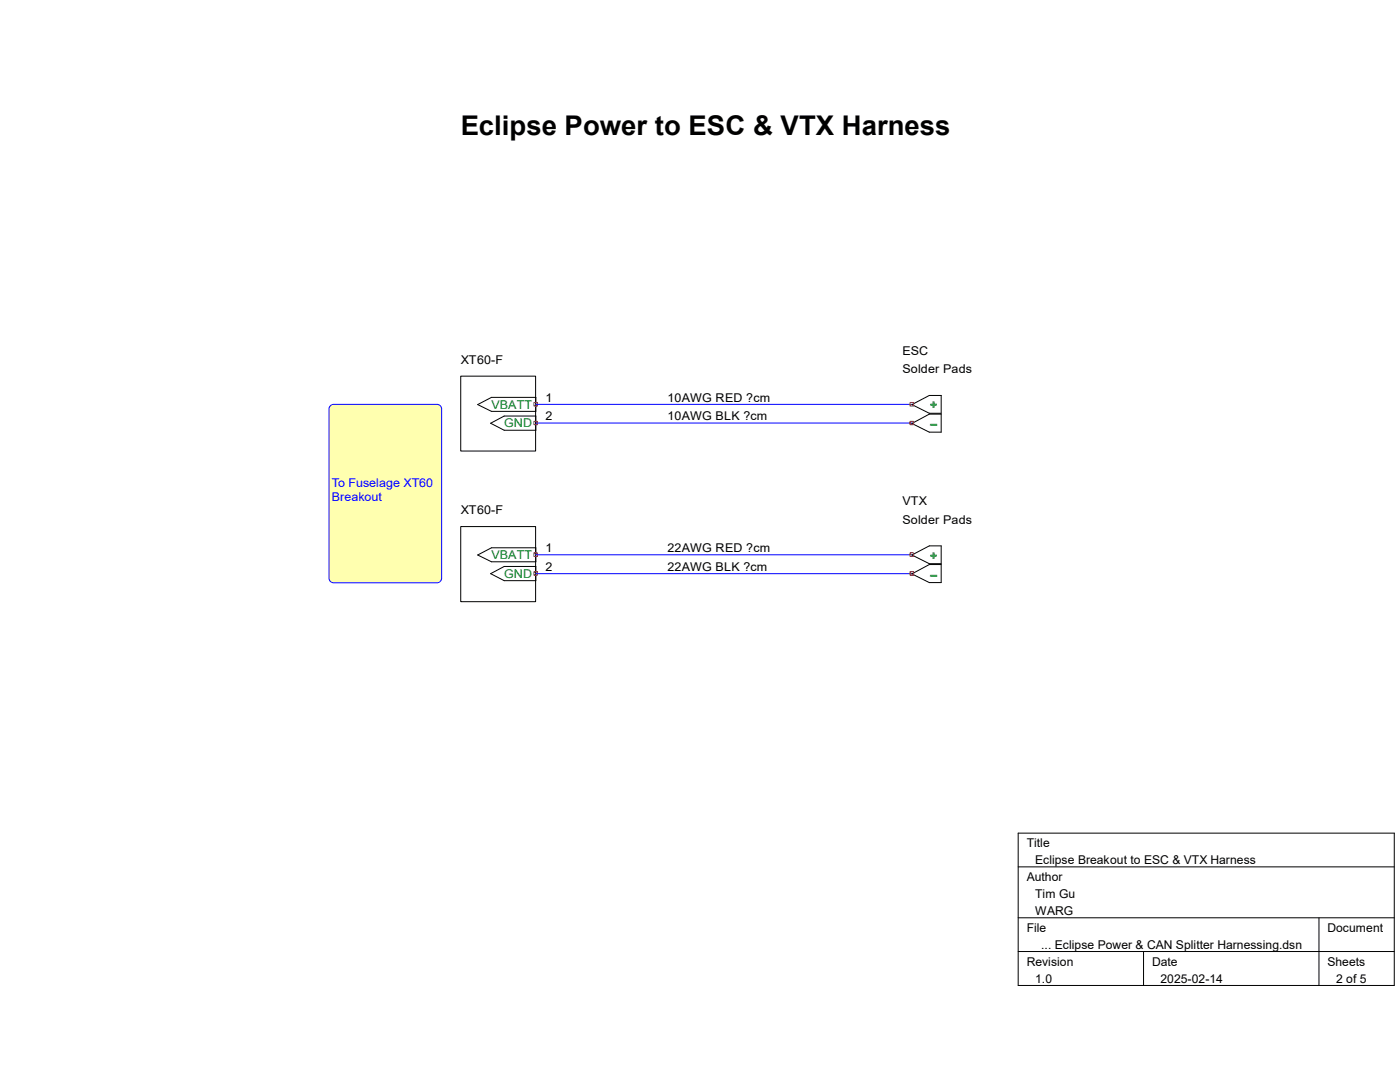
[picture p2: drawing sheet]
<svg xmlns="http://www.w3.org/2000/svg" width="279mm" height="216mm" viewBox="0 0 279 216" stroke-linecap="round" stroke-linejoin="round" font-family="sans-serif">
<path d="M91.9 75.1h15v14.9h-15zM95.3 80.7l2.8-1.4h8.8v2.8h-8.8zM97.9 84.5l2.7-1.5h6.3v2.9h-6.3zM182 80.7l3.5-1.8h2.3v3.6h-2.3zM182 84.5l3.5-1.9h2.3v3.6h-2.3z" fill="none" stroke="#000" stroke-width=".2"/>
<path d="M106.6 80.3h.7v.7h-.7zM106.6 84.1h.7v.7h-.7zM181.6 80.3h.7v.7h-.7zM181.6 84.1h.7v.7h-.7z" fill="none" stroke="#f00" stroke-width=".2"/>
<path d="M106.9 80.7h75.1M106.9 84.4h75.1" fill="none" stroke="#00f" stroke-width=".2"/>
<path d="M65.9 81l.7-.3h20.6a.93 .93 0 0 1 .9 .9v33.8a.93 .93 0 0 1-.9 .9h-20.6a.93 .93 0 0 1-.9-.9v-33.8z" fill-rule="evenodd" fill="#ffffaf" stroke="#00f" stroke-width=".2"/>
<path d="M91.9 105.1h15v15h-15zM95.3 110.7l2.8-1.4h8.8v2.8h-8.8zM97.9 114.5l2.7-1.5h6.3v2.9h-6.3zM182 110.7l3.5-1.8h2.3v3.6h-2.3zM182 114.5l3.5-1.9h2.3v3.6h-2.3zM203.2 166.2h75.1v30.4h-75.1zM203.2 173h75.1M203.2 183.1h75.1M203.2 189.9h75.1M228.2 189.9v6.7M263.2 183.1v13.5" fill="none" stroke="#000" stroke-width=".2"/>
<path d="M106.6 110.3h.7v.7h-.7zM106.6 114.1h.7v.7h-.7zM181.6 110.3h.7v.7h-.7zM181.6 114.1h.7v.7h-.7z" fill="none" stroke="#f00" stroke-width=".2"/>
<path d="M106.9 110.7h75.1M106.9 114.5h75.1" fill="none" stroke="#00f" stroke-width=".2"/>
<text font-size="5.4" x="91.9" y="26.9">Eclipse Power to ESC &amp; VTX Harness</text>
<g font-size="2.4">
<text x="180.1" y="70.7">ESC</text>
<text x="91.9" y="72.6">XT60-F</text>
<text x="180.1" y="74.5">Solder Pads</text>
<text x="108.8" y="80.1">1</text>
<text x="108.8" y="83.9">2</text>
<text x="133.2" y="80.1">10AWG RED ?cm</text>
<text x="133.2" y="83.9">10AWG BLK ?cm</text>
<text x="180.1" y="100.8">VTX</text>
<text x="91.9" y="102.7">XT60-F</text>
<text x="180.1" y="104.5">Solder Pads</text>
<text x="108.8" y="110.2">1</text>
<text x="108.8" y="113.9">2</text>
<text x="133.2" y="110.2">22AWG RED ?cm</text>
<text x="133.2" y="113.9">22AWG BLK ?cm</text>
<text x="204.9" y="169.1">Title</text>
<text x="206.6" y="172.4">Eclipse Breakout to ESC &amp; VTX Harness</text>
<text x="204.9" y="175.8">Author</text>
<text x="206.6" y="179.2">Tim Gu</text>
<text x="204.9" y="185.9">File</text>
<text x="206.6" y="182.6">WARG</text>
<text x="264.9" y="185.9">Document</text>
<text x="207.8" y="189.3">... Eclipse Power &amp; CAN Splitter Harnessing.dsn</text>
<text x="204.9" y="192.7">Revision</text>
<text x="206.6" y="196.1">1.0</text>
<text x="229.9" y="192.7">Date</text>
<text x="231.6" y="196.1">2025-02-14</text>
<text x="264.9" y="192.7">Sheets</text>
<text x="266.6" y="196.1">2 of 5</text>
</g>
<g font-size="2.4" fill="#008020">
<text x="98.1" y="81.5">VBATT</text>
<text x="185.6" y="81.7">+</text>
<text x="100.6" y="85.3">GND</text>
<text x="185.6" y="85.5">-</text>
<text x="98.1" y="111.5">VBATT</text>
<text x="185.6" y="111.7">+</text>
<text x="100.6" y="115.3">GND</text>
<text x="185.6" y="115.5">-</text>
</g>
<g font-size="2.4" fill="#00f">
<text x="66.3" y="97.2">To Fuselage XT60</text>
<text x="66.3" y="99.9">Breakout</text>
</g>
</svg>
